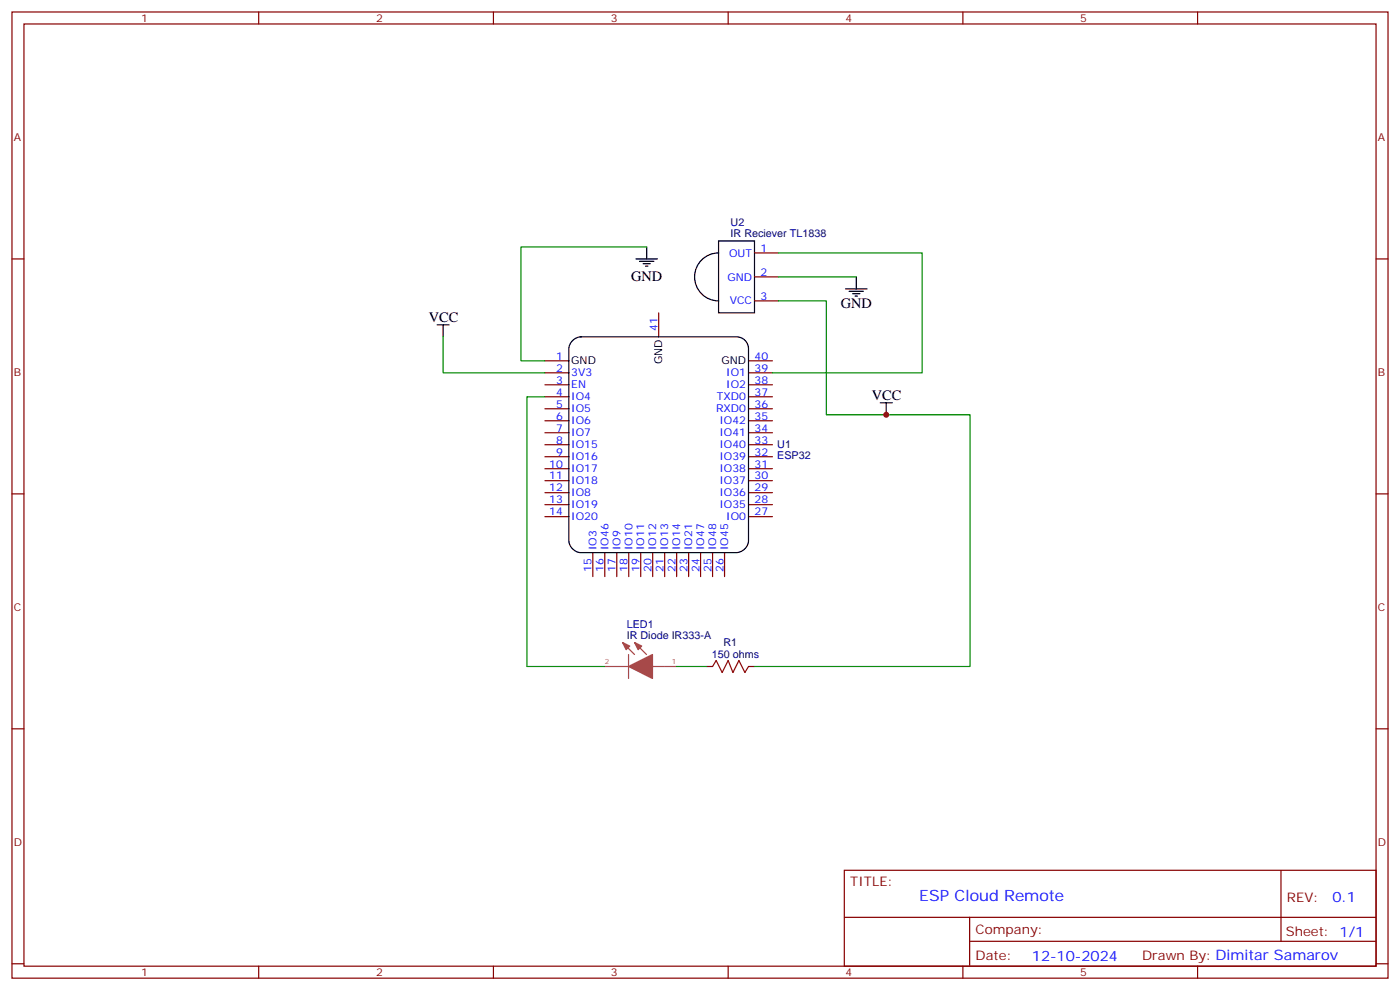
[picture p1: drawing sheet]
<svg xmlns="http://www.w3.org/2000/svg" width="412mm" height="292mm" viewBox="0 0 412 292" stroke-linecap="round" stroke-linejoin="round" font-family="sans-serif">
<g fill="none" stroke="#870000" stroke-width=".35">
<path d="M3.5 3.5h405.4v284.4h-405.4zM7.1 7.1h398.2v277.2h-398.2zM76.2 3.5v3.6M145.3 3.5v3.6M214.5 3.5v3.6M283.6 3.5v3.6M352.8 3.5v3.6M3.5 76.2h3.6M222.2 74.4h7.1M405.3 76.2h3.6M194 92.1v7M222.2 88.5h7.1"/>
<path d="M222.2 81.5h7.1M160.5 116.8h7.1M160.5 113.2h7.1M160.5 109.7h7.1M160.5 106.2h7.1M220.5 116.8h7M220.5 113.2h7M220.5 109.7h7M220.5 106.2h7M160.5 137.9h7.1M160.5 134.4h7.1M160.5 130.9h7.1"/>
<path d="M160.5 127.4h7.1M160.5 123.8h7.1M160.5 120.3h7.1M220.5 137.9h7M220.5 134.4h7M220.5 130.9h7M220.5 127.4h7M220.5 123.8h7M220.5 120.3h7M3.5 145.3h3.6M160.5 152h7.1M160.5 148.5h7.1"/>
<path d="M160.5 145h7.1M160.5 141.5h7.1M220.5 152h7M220.5 148.5h7M220.5 145h7M220.5 141.5h7M405.3 145.3h3.6M174.6 162.6v7.1M178.2 162.6v7.1M181.7 162.6v7.1M185.2 162.6v7.1M188.7 162.6v7.1"/>
<path d="M192.3 162.6v7.1M195.8 162.6v7.1M199.3 162.6v7.1M202.8 162.6v7.1M206.4 162.6v7.1M209.9 162.6v7.1M213.4 162.6v7.1M208.1 196.1h1.8M220.5 196.1h1.7M3.5 214.5h3.6M405.3 214.5h3.6M248.7 256.1h156.6v28.2h-156.6z"/>
<path d="M377.3 256.1v20.9M248.7 270h156.5M285.6 277h119.6M285.6 270v14.1M3.5 283.6h3.6M76.2 284.3v3.6M145.3 284.3v3.6M214.5 284.3v3.6M283.6 284.3v3.6M352.8 284.3v3.6M405.3 283.6h3.6"/>
</g>
<g fill="none" stroke="#000" stroke-width=".35">
<path d="M187.3 76.2h6.4M188.4 76.9h4.2M189.4 77.6h2.2M190.1 78.3h.8M190.5 72.7v3.5M211.7 70.9h10.5v21.2h-10.5zM211.7 74.4a7.1 7.1 0 0 0-7.1 7.1 7.1 7.1 0 0 0 7.1 7M128.8 95.6h3.5M130.5 95.6v3.5M249.1 85h6.3M250.1 85.7h4.3M251.2 86.4h2.1"/>
<path d="M251.9 87.1h.7M252.2 81.5v3.5M168.7 100.2a3.6 3.6 0 0 1 2.4-1.1h45.9a3.5 3.5 0 0 1 3.5 3.6v56.4a3.8 3.8 0 0 1-3.5 3.5h-45.9a3.8 3.8 0 0 1-3.5-3.5v-56.4a3.5 3.5 0 0 1 1.1-2.5zM259.3 118.5h3.5M261.1 118.5v3.6"/>
</g>
<path d="M190.5 72.7h-37v33.5h7M229.3 74.4h42.3v35.3h-44.1M130.5 99.1v10.6h30M229.3 88.5h14.1v33.6h42.4v74h-63.6M229.3 81.5h22.9M160.5 116.8h-5.3v79.3h23M199.3 196.1h8.8" fill="none" stroke="#008700" stroke-width=".35"/>
<path d="M178.2 196.1h7M183.4 189.1l3.5 3.5M185.2 192.6v7.1M186.9 189.1l3.5 3.5M192.2 196.1h3.5M195.8 196.1h3.5" fill="none" stroke="#a64a4a" stroke-width=".35"/>
<g fill="#a64a4a" stroke="#a64a4a" stroke-width=".35">
<path d="M185.2 196.1l7-3.5v7.1z"/>
<path d="M183.4 189.1l2.1 1-1.1 1.1z"/>
<path d="M186.9 189.1l2.1 1-1 1.1z"/>
</g>
<path d="M209.9 196.1l1.1-1.7 1.7 3.5 1.8-3.5 1.4 3.5 1.8-3.5 1.7 3.5 1.1-1.8" fill="none" stroke="#a10000" stroke-width=".35"/>
<circle cx="261.1" cy="122.1" r=".88" fill="#c00"/>
<text font-size="4.6" fill="#00f" x="270.8" y="265.1">ESP Cloud Remote</text>
<g font-size="4.2">
<text x="185.9" y="82.8">GND</text>
<text x="126.3" y="94.9">VCC</text>
<text x="247.6" y="90.7">GND</text>
<text x="256.8" y="117.8">VCC</text>
</g>
<g font-size="4.2" fill="#00f">
<text x="392.5" y="265.4">0.1</text>
<text x="304" y="282.7">12-10-2024</text>
</g>
<g font-size="3.9" fill="#800">
<text x="250.5" y="260.7">TITLE:</text>
<text x="379.1" y="265.4">REV:</text>
<text x="287.4" y="274.9">Company:</text>
<text x="378.7" y="275.5">Sheet: 1/1</text>
<text x="287.4" y="282.6">Date:</text>
<text x="336.4" y="282.7">Drawn By: Dimitar Samarov</text>
</g>
<g font-size="3.2" fill="#800">
<text x="41.6" y="6.5">1</text>
<text x="110.8" y="6.5">2</text>
<text x="179.9" y="6.5">3</text>
<text x="249.1" y="6.5">4</text>
<text x="318.2" y="6.5">5</text>
<text x="4.1" y="41.6">A</text>
<text x="405.9" y="41.6">A</text>
<text x="4.1" y="110.8">B</text>
<text x="405.9" y="110.8">B</text>
<text x="4.1" y="179.9">C</text>
<text x="405.9" y="179.9">C</text>
<text x="4.1" y="249.1">D</text>
<text x="405.9" y="249.1">D</text>
<text x="41.6" y="287.3">1</text>
<text x="110.8" y="287.3">2</text>
<text x="179.9" y="287.3">3</text>
<text x="249.1" y="287.3">4</text>
<text x="318.2" y="287.3">5</text>
</g>
<g font-size="3.2" fill="#000080">
<text x="215.2" y="69.8">IR Reciever TL1838</text>
<text x="215.2" y="66.6">U2</text>
<text x="229" y="131.9">U1</text>
<text x="229" y="135.2">ESP32</text>
<text x="184.6" y="184.8">LED1</text>
<text x="184.6" y="188">IR Diode IR333-A</text>
<text x="213.1" y="190.1">R1</text>
<text x="209.7" y="193.8">150 ohms</text>
</g>
<g font-size="3.2" fill="#00f">
<text x="214.8" y="75.5">OUT</text>
<text x="224" y="74.1">1</text>
<text x="214.3" y="82.5">GND</text>
<text x="224" y="81.1">2</text>
<text x="214.9" y="89.6">VCC</text>
<text x="224" y="88.2">3</text>
<text x="193.7" y="97.4" transform="rotate(-90 193.7 97.4)">41</text>
<text x="163.8" y="105.8">1</text>
<text x="222.2" y="105.8">40</text>
<text x="163.8" y="112.9">3</text>
<text x="163.8" y="109.4">2</text>
<text x="168.3" y="110.8">3V3</text>
<text x="213.9" y="110.8">IO1</text>
<text x="222.2" y="112.9">38</text>
<text x="222.2" y="109.4">39</text>
<text x="163.8" y="119.9">5</text>
<text x="163.8" y="116.4">4</text>
<text x="168.3" y="117.8">IO4</text>
<text x="168.3" y="114.3">EN</text>
<text x="211.2" y="117.8">TXD0</text>
<text x="213.9" y="114.3">IO2</text>
<text x="222.2" y="119.9">36</text>
<text x="222.2" y="116.4">37</text>
<text x="163.8" y="123.5">6</text>
<text x="168.3" y="124.9">IO6</text>
<text x="168.3" y="121.4">IO5</text>
<text x="210.9" y="121.4">RXD0</text>
<text x="211.9" y="124.9">IO42</text>
<text x="222.2" y="123.5">35</text>
<text x="163.8" y="130.5">8</text>
<text x="163.8" y="127">7</text>
<text x="168.3" y="131.9">IO15</text>
<text x="168.3" y="128.4">IO7</text>
<text x="211.9" y="131.9">IO40</text>
<text x="211.9" y="128.4">IO41</text>
<text x="222.2" y="130.5">33</text>
<text x="222.2" y="127">34</text>
<text x="161.8" y="137.6">10</text>
<text x="163.8" y="134.1">9</text>
<text x="168.3" y="135.5">IO16</text>
<text x="211.9" y="135.5">IO39</text>
<text x="222.2" y="137.6">31</text>
<text x="222.2" y="134.1">32</text>
<text x="161.8" y="141.1">11</text>
<text x="168.3" y="142.5">IO18</text>
<text x="168.3" y="139">IO17</text>
<text x="211.9" y="142.5">IO37</text>
<text x="211.9" y="139">IO38</text>
<text x="222.2" y="141.1">30</text>
<text x="161.8" y="148.2">13</text>
<text x="161.8" y="144.6">12</text>
<text x="168.3" y="149.6">IO19</text>
<text x="168.3" y="146">IO8</text>
<text x="211.9" y="149.6">IO35</text>
<text x="211.9" y="146">IO36</text>
<text x="222.2" y="148.2">28</text>
<text x="222.2" y="144.6">29</text>
<text x="161.8" y="151.7">14</text>
<text x="168.3" y="153.1">IO20</text>
<text x="213.9" y="153.1">IO0</text>
<text x="222.2" y="151.7">27</text>
<text x="175.7" y="161.9" transform="rotate(-90 175.7 161.9)">IO3</text>
<text x="179.2" y="161.9" transform="rotate(-90 179.2 161.9)">IO46</text>
<text x="182.7" y="161.9" transform="rotate(-90 182.7 161.9)">IO9</text>
<text x="186.3" y="161.9" transform="rotate(-90 186.3 161.9)">IO10</text>
<text x="189.8" y="161.9" transform="rotate(-90 189.8 161.9)">IO11</text>
<text x="193.3" y="161.9" transform="rotate(-90 193.3 161.9)">IO12</text>
<text x="196.8" y="161.9" transform="rotate(-90 196.8 161.9)">IO13</text>
<text x="200.4" y="161.9" transform="rotate(-90 200.4 161.9)">IO14</text>
<text x="203.9" y="161.9" transform="rotate(-90 203.9 161.9)">IO21</text>
<text x="207.4" y="161.9" transform="rotate(-90 207.4 161.9)">IO47</text>
<text x="211" y="161.9" transform="rotate(-90 211 161.9)">IO48</text>
<text x="214.5" y="161.9" transform="rotate(-90 214.5 161.9)">IO45</text>
<text x="174.3" y="168.4" transform="rotate(-90 174.3 168.4)">15</text>
<text x="177.8" y="168.4" transform="rotate(-90 177.8 168.4)">16</text>
<text x="181.3" y="168.4" transform="rotate(-90 181.3 168.4)">17</text>
<text x="184.9" y="168.4" transform="rotate(-90 184.9 168.4)">18</text>
<text x="188.4" y="168.4" transform="rotate(-90 188.4 168.4)">19</text>
<text x="191.9" y="168.4" transform="rotate(-90 191.9 168.4)">20</text>
<text x="195.4" y="168.4" transform="rotate(-90 195.4 168.4)">21</text>
<text x="199" y="168.4" transform="rotate(-90 199 168.4)">22</text>
<text x="202.5" y="168.4" transform="rotate(-90 202.5 168.4)">23</text>
<text x="206" y="168.4" transform="rotate(-90 206 168.4)">24</text>
<text x="209.5" y="168.4" transform="rotate(-90 209.5 168.4)">25</text>
<text x="213.1" y="168.4" transform="rotate(-90 213.1 168.4)">26</text>
</g>
<g font-size="3.2">
<text x="168.3" y="107.2">GND</text>
<text x="195.1" y="107.1" transform="rotate(-90 195.1 107.1)">GND</text>
<text x="212.5" y="107.2">GND</text>
</g>
<g font-size="2.1" fill="#a54b4b">
<text x="178.1" y="195.4">2</text>
<text x="197.9" y="195.4">1</text>
</g>
</svg>
